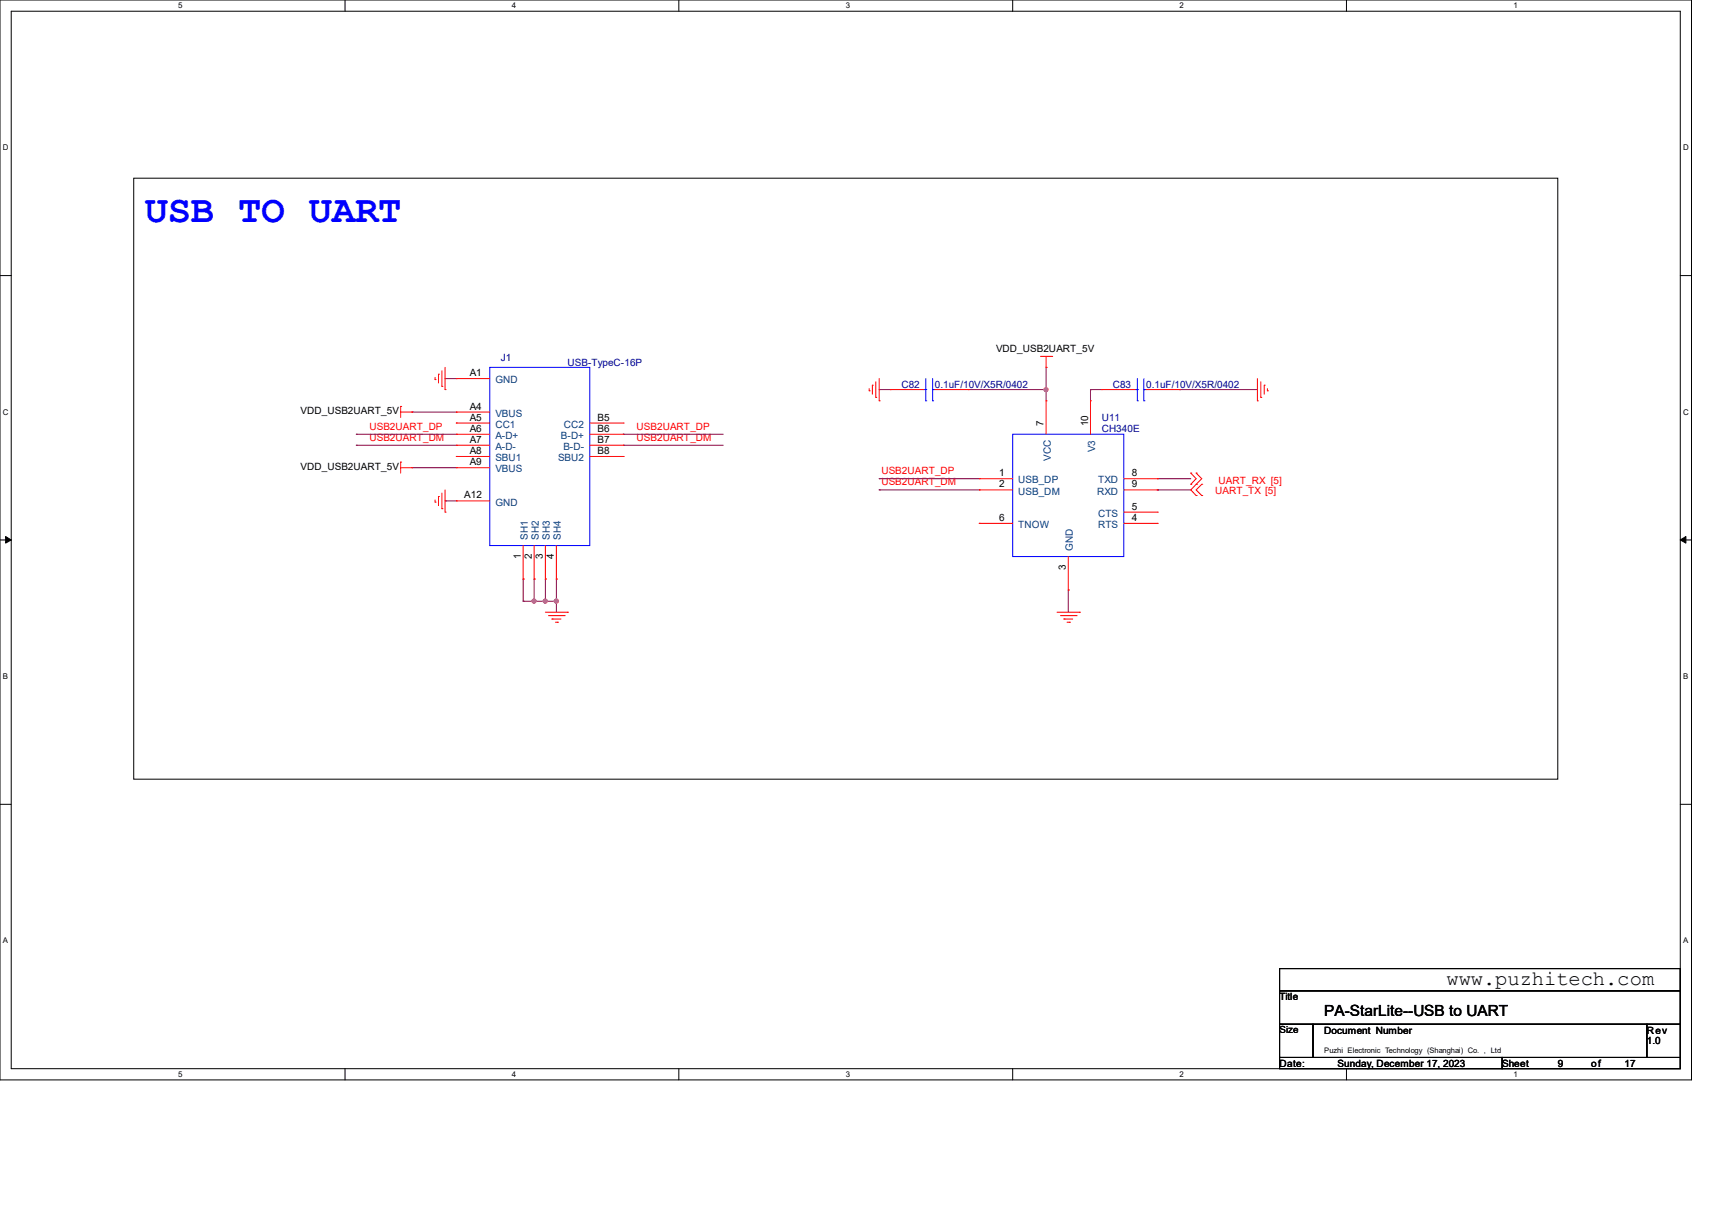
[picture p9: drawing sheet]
<svg xmlns="http://www.w3.org/2000/svg" width="297mm" height="210mm" viewBox="0 0 297 210" stroke-linecap="round" stroke-linejoin="round" font-family="sans-serif">
<path d="M0 0h293.5v187.3h-293.5zM1.9 1.9h289.6v183.4h-289.6z" fill="none" stroke="#000" stroke-width=".17"/>
<g fill="#fff">
<path d="M30.9 .2h.8v1.5h-.8z"/>
<path d="M30.9 185.5h.8v1.6h-.8z"/>
</g>
<path d="M59.9 0v1.9M59.9 185.3v2" fill="none" stroke="#000" stroke-width=".17"/>
<g fill="#fff">
<path d="M88.8 .2h.8v1.5h-.8z"/>
<path d="M88.8 185.5h.8v1.6h-.8z"/>
</g>
<path d="M117.8 0v1.9M117.8 185.3v2" fill="none" stroke="#000" stroke-width=".17"/>
<g fill="#fff">
<path d="M146.7 .2h.8v1.5h-.8z"/>
<path d="M146.7 185.5h.8v1.6h-.8z"/>
</g>
<path d="M175.7 0v1.9M175.7 185.3v2" fill="none" stroke="#000" stroke-width=".17"/>
<g fill="#fff">
<path d="M204.6 .2h.8v1.5h-.8z"/>
<path d="M204.6 185.5h.8v1.6h-.8z"/>
</g>
<path d="M233.6 0v1.9M233.6 185.3v2" fill="none" stroke="#000" stroke-width=".17"/>
<g fill="#fff">
<path d="M262.6 .2h.7v1.5h-.7z"/>
<path d="M262.6 185.5h.7v1.6h-.7z"/>
<path d="M.5 24.8h1v1.6h-1z"/>
<path d="M292 24.8h1v1.6h-1z"/>
<path d="M.5 70.7h1v1.5h-1z"/>
<path d="M292 70.7h1v1.5h-1z"/>
</g>
<path d="M0 47.8h1.9M291.5 47.8h2" fill="none" stroke="#000" stroke-width=".17"/>
<g fill="#fff">
<path d="M.5 116.5h.9v1.6h-.9z"/>
<path d="M292 116.5h.9v1.6h-.9z"/>
</g>
<path d="M0 93.6h1.9M291.5 93.6h2" fill="none" stroke="#000" stroke-width=".17"/>
<path d="M1 93l.9 .6-.9 .6zM291.5 93.6l1-.6v1.2z" fill="#000" stroke="#000" stroke-width=".17"/>
<g fill="#fff">
<path d="M.5 162.4h.9v1.5h-.9z"/>
<path d="M292 162.4h.9v1.5h-.9z"/>
</g>
<path d="M23.2 30.9h247.1v104.2h-247.1zM0 139.5h1.9M291.5 139.5h2M222 168h69.5v3.8h-69.5zM222 171.8h69.5v5.8h-69.5zM222 177.6h5.8v5.8h-5.8zM227.8 177.6h57.9v5.8h-57.9zM285.7 177.6h5.8v5.8h-5.8zM222 183.4h38.6v1.9h-38.6zM260.6 183.4h30.9v1.9h-30.9z" fill="none" stroke="#000" stroke-width=".17"/>
<g fill="none" stroke="#800040" stroke-width=".17">
<path d="M61.8 77.2h.1M61.8 75.3h.1M61.8 77.2h17.4M61.8 75.3h17.4M71.5 71.5h.1M71.5 71.5h7.7M77.2 65.7h.1M77.2 65.7h2M108.1 77.2h.1M108.1 75.3h.1M108.1 77.2h17.4M108.1 75.3h17.4"/>
<path d="M152.5 67.6h.1M152.5 67.6h1.9M168 67.6h.1M168 67.6h13.5M181.5 63.7h.1M181.5 67.6h.1M181.5 63.7v5.8M189.2 67.6h.1M189.2 67.6h1.9M189.2 67.6v1.9M204.6 67.6h.1M204.6 67.6h13.5"/>
<path d="M71.5 81.1h.1M71.5 81.1h7.7M77.2 86.9h.1M77.2 86.9h2M152.5 85h.1M152.5 83h.1M152.5 85h17.4M152.5 83h17.4M200.8 85h.1M200.8 83h.1M200.8 85h5.8M200.8 83h5.8"/>
<path d="M90.8 104.3h.1M90.8 100.4h.1M90.8 104.3h5.7M90.8 100.4v3.9M92.7 104.3h.1M92.7 100.4h.1M92.7 100.4v3.9M94.6 104.3h.1M94.6 100.4h.1M94.6 100.4v3.9M96.5 104.3h.1M96.5 100.4h.1"/>
<path d="M96.5 100.4v5.8M185.3 102.3h.1M185.3 102.3v3.9"/>
</g>
<g fill="#f0f" stroke="#f0f" stroke-width=".17">
<circle cx="181.5" cy="67.6" r=".36"/>
<circle cx="94.6" cy="104.2" r=".36"/>
<circle cx="92.6" cy="104.2" r=".36"/>
<circle cx="96.5" cy="104.2" r=".37"/>
</g>
<g fill="none" stroke="#f00" stroke-width=".17">
<path d="M69.5 70.5h.1M69.5 71.5h2M69.5 70.5v1.9M71.5 71.5h.1M75.5 65.8h.1M75.5 65.4v.4M76.1 64.9h.1M76.1 64.9v1.5M76.7 67h.1M76.7 64.3v2.7M77.2 67.6h.1M77.2 63.7v3.9"/>
<path d="M79.2 65.7h.1M79.2 71.5h.1M79.2 73.4h.1M79.2 75.3h.1M79.2 77.2h.1M79.2 79.2h.1M79.2 71.5h5.8M79.2 65.7h5.8M79.2 73.4h5.8M79.2 75.3h5.8M79.2 77.2h5.8M79.2 79.2h5.8"/>
<path d="M102.3 73.4h5.8M102.3 75.3h5.8M102.3 77.2h5.8M102.3 79.2h5.8M108.1 73.4h.1M108.1 75.3h.1M108.1 77.2h.1M108.1 79.2h.1M150.8 67.8h.1M150.8 67.4v.4M151.3 66.8h.1M151.3 66.8v1.6"/>
<path d="M151.9 68.9h.1M151.9 66.2v2.7M152.5 69.5h.1M152.5 65.7v3.8M154.4 67.6h.1M154.4 67.6h5.8M162.2 67.6h5.8M168 67.6h.1M180.5 61.8h2M181.5 63.7h.1M181.5 69.5h.1M181.5 61.8v1.9"/>
<path d="M181.5 69.5v5.8M182.5 61.8h.1M189.2 69.5h.1M189.2 69.5v5.8M191.1 67.6h.1M191.1 67.6h5.8M198.8 67.6h5.8M204.6 67.6h.1M218.1 69.5h.1M218.1 65.7v3.8M218.7 68.9h.1M218.7 66.2v2.7"/>
<path d="M219.3 66.8h.1M219.3 66.8v1.6M219.9 67.8h.1M219.9 67.4v.4M69.5 80.1h.1M69.5 80.1v1.9M69.5 81.1h2M71.5 81.1h.1M75.5 87.1h.1M75.5 86.7v.4M76.1 86.1h.1M76.1 86.1v1.6"/>
<path d="M76.7 88.2h.1M76.7 85.5v2.7M77.2 88.8h.1M77.2 85v3.8M79.2 81.1h.1M79.2 86.9h.1M79.2 81.1h5.8M79.2 86.9h5.8M90.8 94.6v5.8M92.7 94.6v5.8M94.6 94.6v5.8M96.5 94.6v5.8"/>
<path d="M169.9 83h.1M169.9 85h.1M169.9 90.8h.1M169.9 83h5.8M169.9 85h5.8M169.9 90.8h5.8M185.3 96.5v5.8M195 83h5.8M195 85h5.8M195 90.8h5.8M195 88.8h5.8M200.8 90.8h.1"/>
<path d="M200.8 88.8h.1M200.8 83h.1M200.8 85h.1M206.6 82h.1M206.6 84h.1M206.6 82l.9 1-.9 1M207.5 82h.1M207.5 84h.1M207.5 85.9h.1M207.5 82l1 1-1 1M207.5 84l-.9 1 .9 .9M208.5 85.9h.1"/>
<path d="M208.5 84h.1M208.5 84l-1 1 1 .9M90.8 100.4h.1M92.7 100.4h.1M94.6 100.4h.1M94.6 106.2h3.9M95.2 106.8h2.7M95.8 107.4h.1M95.8 107.4h1.5M96.4 107.9h.3M96.5 100.4h.1M96.7 107.9h.1"/>
<path d="M97.9 106.8h.1M98.5 106.2h.1M183.4 106.2h3.9M184 106.8h2.7M184.6 107.4h.1M184.6 107.4h1.5M185.1 107.9h.4M185.3 102.3h.1M185.5 107.9h.1M186.7 106.8h.1M187.3 106.2h.1"/>
</g>
<g fill="none" stroke="#00f" stroke-width=".17">
<path d="M85 63.7h17.3v30.9h-17.3zM160.2 67.6h.4M160.6 69.5h.1M160.6 67.6h.1M160.6 65.7v3.8M161.8 69.5h.1M161.8 67.6h.1M161.8 65.7v3.8M161.8 67.6h.4M175.7 75.3h19.3v21.2h-19.3zM196.9 67.6h.4M197.3 69.5h.1"/>
<path d="M197.3 67.6h.1M197.3 65.7v3.8M198.5 69.5h.1M198.5 67.6h.1M198.5 67.6h.3M198.5 65.7v3.8"/>
</g>
<text font-size="6.7" fill="#00f" x="25.1" y="38.4">USB TO UART</text>
<text font-size="3.6" x="251" y="170.8">www.puzhitech.com</text>
<text font-size="2.7" x="229.7" y="176.1">PA-StarLite--USB to UART</text>
<g font-size="1.7">
<text x="81.5" y="65.2">A1</text>
<text x="172.8" y="61.1">VDD_USB2UART_5V</text>
<text x="52.2" y="71.9">VDD_USB2UART_5V</text>
<text x="81.5" y="71">A4</text>
<text x="81.5" y="72.9">A5</text>
<text x="81.5" y="74.9">A6</text>
<text x="81.5" y="76.8">A7</text>
<text x="103.7" y="72.9">B5</text>
<text x="103.7" y="74.9">B6</text>
<text x="103.7" y="76.8">B7</text>
<text x="181.1" y="74" transform="rotate(-90 181.1 74)">7</text>
<text x="188.8" y="74" transform="rotate(-90 188.8 74)">10</text>
<text x="52.2" y="81.5">VDD_USB2UART_5V</text>
<text x="81.5" y="78.7">A8</text>
<text x="81.5" y="80.7">A9</text>
<text x="103.7" y="78.7">B8</text>
<text x="173.4" y="82.6">1</text>
<text x="196.3" y="82.6">8</text>
<text x="80.5" y="86.4">A12</text>
<text x="173.4" y="84.5">2</text>
<text x="196.3" y="88.4">5</text>
<text x="196.3" y="84.5">9</text>
<text x="173.4" y="90.3">6</text>
<text x="196.3" y="90.3">4</text>
<text x="90.3" y="96.9" transform="rotate(-90 90.3 96.9)">1</text>
<text x="92.2" y="96.9" transform="rotate(-90 92.2 96.9)">2</text>
<text x="94.2" y="96.9" transform="rotate(-90 94.2 96.9)">3</text>
<text x="96.1" y="96.9" transform="rotate(-90 96.1 96.9)">4</text>
<text x="184.9" y="98.8" transform="rotate(-90 184.9 98.8)">3</text>
<text x="222" y="173.4">Title</text>
<text x="222" y="179.2">Size</text>
<text x="229.7" y="179.2">Document Number</text>
<text x="285.7" y="179.2">Rev</text>
<text x="222" y="185">Date:</text>
<text x="232.1" y="185">Sunday, December 17, 2023</text>
<text x="260.6" y="185">Sheet</text>
<text x="270.2" y="185">9</text>
<text x="276.1" y="185">of</text>
<text x="281.8" y="185">17</text>
<text x="285.7" y="181.1">1.0</text>
</g>
<g font-size="1.7" fill="#000080">
<text x="86.9" y="62.6">J1</text>
<text x="98.5" y="63.4">USB-TypeC-16P</text>
<text x="156.4" y="67.3">C82</text>
<text x="162.2" y="67.3">0.1uF/10V/X5R/0402</text>
<text x="193" y="67.3">C83</text>
<text x="198.8" y="67.3">0.1uF/10V/X5R/0402</text>
<text x="191.1" y="73.1">U11</text>
<text x="191.1" y="75">CH340E</text>
</g>
<g font-size="1.7" fill="#004080">
<text x="85.9" y="66.5">GND</text>
<text x="85.9" y="72.3">VBUS</text>
<text x="85.9" y="74.2">CC1</text>
<text x="85.9" y="76.1">A-D+</text>
<text x="97.3" y="76.1">B-D+</text>
<text x="97.8" y="74.2">CC2</text>
<text x="85.9" y="78">A-D-</text>
<text x="85.9" y="80">SBU1</text>
<text x="85.9" y="81.9">VBUS</text>
<text x="96.8" y="80">SBU2</text>
<text x="97.7" y="78">B-D-</text>
<text x="176.7" y="83.8">USB_DP</text>
<text x="182.3" y="79.9" transform="rotate(-90 182.3 79.9)">VCC</text>
<text x="190" y="78.4" transform="rotate(-90 190 78.4)">V3</text>
<text x="190.5" y="83.8">TXD</text>
<text x="85.9" y="87.7">GND</text>
<text x="176.7" y="85.8">USB_DM</text>
<text x="190.3" y="85.8">RXD</text>
<text x="190.5" y="89.6">CTS</text>
<text x="91.6" y="93.6" transform="rotate(-90 91.6 93.6)">SH1</text>
<text x="93.5" y="93.6" transform="rotate(-90 93.5 93.6)">SH2</text>
<text x="95.4" y="93.6" transform="rotate(-90 95.4 93.6)">SH3</text>
<text x="97.3" y="93.6" transform="rotate(-90 97.3 93.6)">SH4</text>
<text x="176.7" y="91.6">TNOW</text>
<text x="186.1" y="95.5" transform="rotate(-90 186.1 95.5)">GND</text>
<text x="190.5" y="91.6">RTS</text>
</g>
<g font-size="1.7" fill="#f00">
<text x="64.1" y="76.4">USB2UART_DM</text>
<text x="64.1" y="74.5">USB2UART_DP</text>
<text x="110.4" y="76.4">USB2UART_DM</text>
<text x="110.4" y="74.5">USB2UART_DP</text>
<text x="152.9" y="82.2">USB2UART_DP</text>
<text x="211.4" y="83.9">UART_RX [5]</text>
<text x="152.9" y="84.2">USB2UART_DM</text>
<text x="210.8" y="85.6">UART_TX [5]</text>
</g>
<g font-size="1.4">
<text x="30.9" y="1.4">5</text>
<text x="88.8" y="1.4">4</text>
<text x="146.7" y="1.4">3</text>
<text x="204.6" y="1.4">2</text>
<text x="262.6" y="1.4">1</text>
<text x=".5" y="26.1">D</text>
<text x="292" y="26.1">D</text>
<text x=".5" y="71.9">C</text>
<text x="292" y="71.9">C</text>
<text x=".5" y="117.8">B</text>
<text x="292" y="117.8">B</text>
<text x=".5" y="163.6">A</text>
<text x="292" y="163.6">A</text>
<text x="30.9" y="186.8">5</text>
<text x="88.8" y="186.8">4</text>
<text x="146.7" y="186.8">3</text>
<text x="204.6" y="186.8">2</text>
<text x="262.6" y="186.8">1</text>
</g>
<text font-size="1.3" x="229.7" y="182.7">Puzhi Electronic Technology (Shanghai) Co. , Ltd</text>
</svg>
